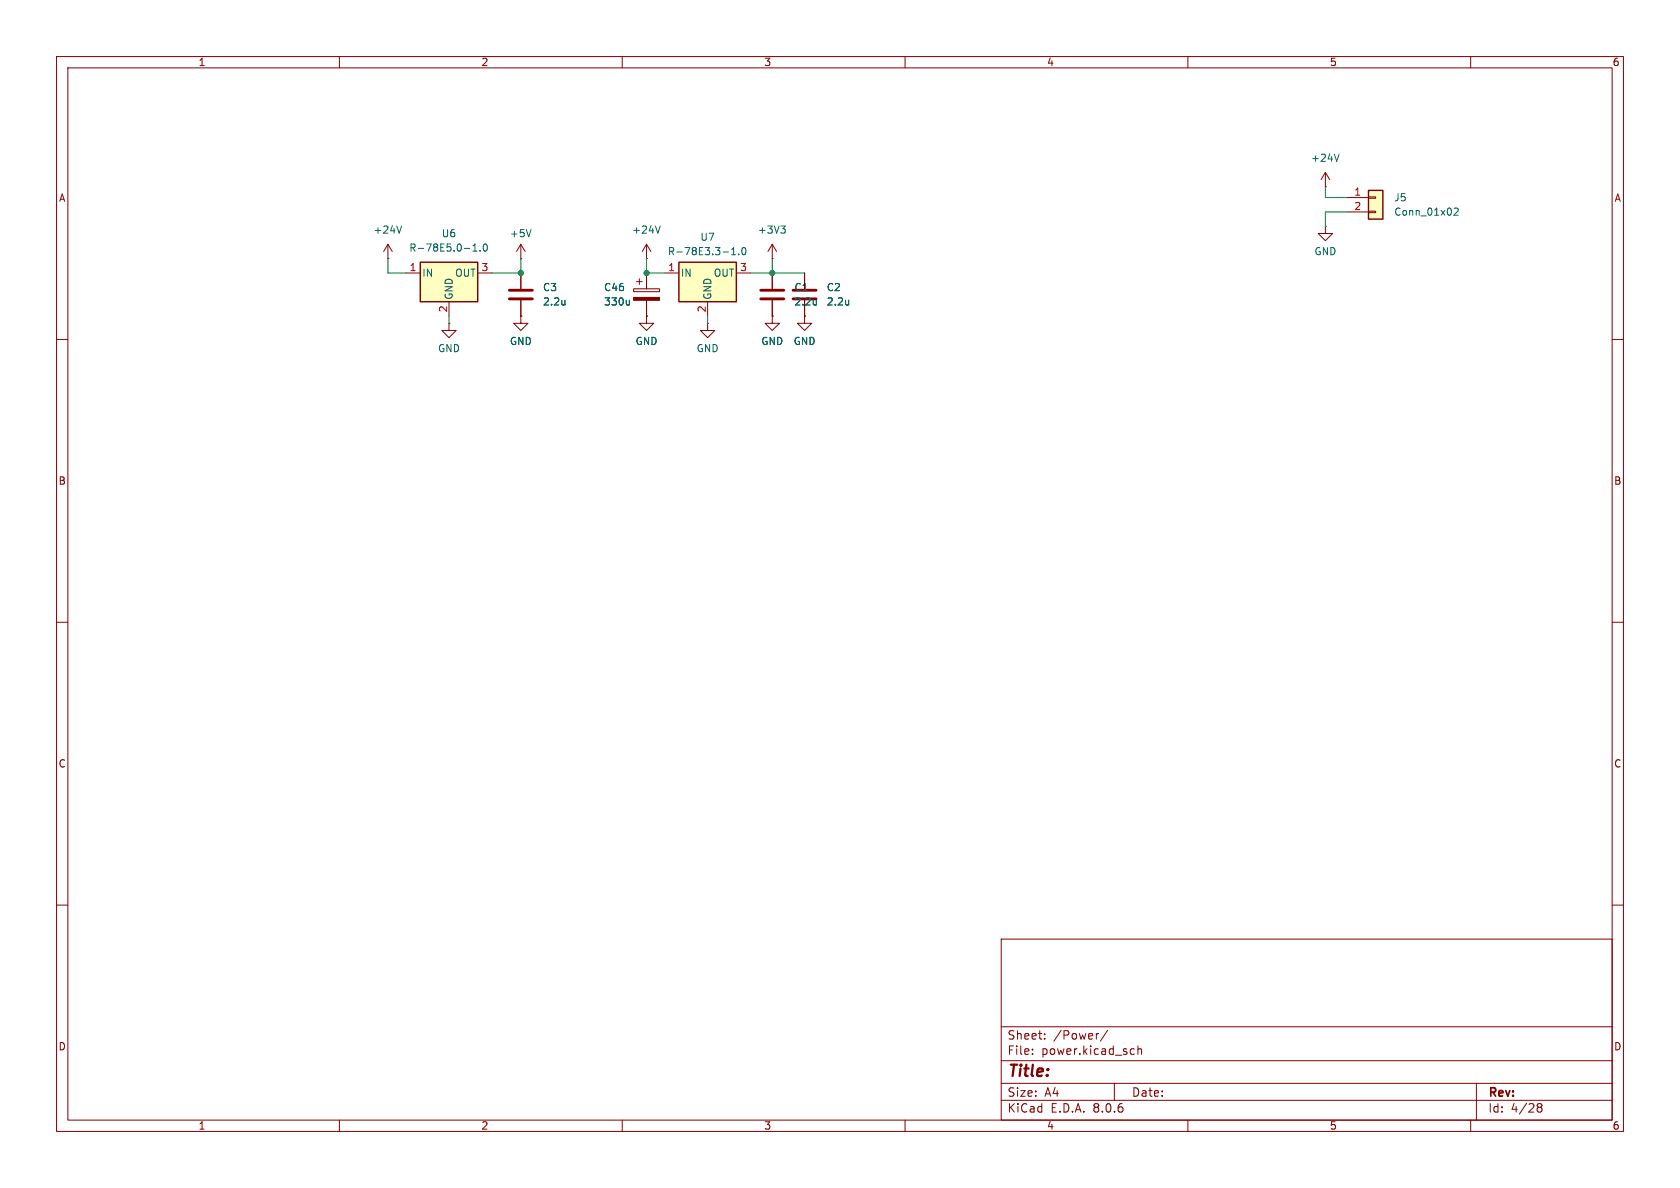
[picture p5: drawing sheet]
<svg xmlns="http://www.w3.org/2000/svg" width="297mm" height="210mm" viewBox="0 0 297 210" stroke-linecap="round" stroke-linejoin="round" font-family="sans-serif">
<g fill="none" stroke="#840000" stroke-width=".18">
<path d="M10 10h277v190h-277zM12 12h273v186h-273zM60 10v2M110 10v2M160 10v2M210 10v2M260 10v2M10 60h2M112 51.1h4.6v.5h-4.6zM112.5 49.8h1M113 49.3v1M114.3 48.3v2.8"/>
<path d="M114.3 53.1v2.8M136.5 45.7h.1M136.5 43.2l-.7 1.3M136.5 43.2v2.5M136.5 48.3v2.8M136.5 53.1v2.8M136.5 43.2l.8 1.3M142.2 55.9v1.3h1.3l-1.3 1.2-1.2-1.2h1.2M142.2 55.9h.1M142.2 48.3v2.8M142.2 53.1v2.8M234.3 40v1.3h1.3l-1.3 1.2-1.3-1.2h1.3"/>
<path d="M234.3 40h.1M285 60h2M10 110h2M285 110h2M10 160h2M285 160h2M177 166h108v32h-108zM60 198v2M110 198v2M160 198v2M177 194.5h108M177 191.5h108"/>
<path d="M177 187.5h108M177 181.5h108M182.5 186.3v.1M182.5 185.5v.1M184.7 183.6v.1M184.7 182.8v.1M194.2 182.7l-.2 .1M195.8 182.1l-1.3 2M197 191.5v3M200.1 185.4l.4 .1M200.5 186.3l-.4 .1M201.2 185.5l.2-.1 .3 .1 .1 .9"/>
<path d="M201.2 184.9v1.5M210 198v2M260 198v2M261 191.5v6.5M271.7 195.5l.3 .2M271.7 195.4l.3-.3 .5 .1 .1 .3-.3 .2M272 195.7h.3M272 195.7l-.3 .3M272.3 195.7l.3 .3-.1 .5-.5 .1-.3-.3"/>
</g>
<path d="M112 52.6h4.6v.5h-4.6z" fill="#840000" stroke="#840000" stroke-width=".18"/>
<path d="M138 39.9h.8l-.4 .5M111.3 53.1v.8M111.3 53.8l-.2 .1M138.6 40.4l.2 .3v.3l-.2 .2M144.3 53.1v.8M144.3 53.8v.1M150 53.1v.8M150 53.8v.1" fill="none" stroke="#006464" stroke-width=".18"/>
<path d="M134.5 52.8h4.1M134.5 51.3h4.1M140.2 52.8h4.1M140.2 51.3h4.1" fill="none" stroke="#840000" stroke-width=".51"/>
<path d="M241.9 33.7h2.6v5h-2.6z" fill="#ffffc2"/>
<g fill="none" stroke="#840000" stroke-width=".18">
<path d="M234.3 33h.1M234.3 30.5l-.7 1.3M234.3 30.5v2.5M234.3 30.5l.8 1.3M238.1 34.9h3.8M238.1 37.5h3.8M241.9 37.3h1.3v.3h-1.3zM241.9 34.8h1.3v.3h-1.3zM68.6 45.7h.1M68.6 43.2l-.8 1.3M68.6 43.2v2.5M68.6 43.2l.7 1.3"/>
<path d="M79.4 57.2v1.2h1.2l-1.2 1.3-1.3-1.3h1.3M79.4 57.2h.1M114.3 55.9v1.3h1.3l-1.3 1.2-1.3-1.2h1.3M114.3 55.9h.1"/>
</g>
<path d="M241.9 33.7h2.6v5h-2.6z" fill="none" stroke="#840000" stroke-width=".25"/>
<path d="M71 39.9l-.4 1.3M236.7 27.2l-.4 1.3M257.1 36.9l.5-.1 .2 .3-.8 .9h.8" fill="none" stroke="#006464" stroke-width=".18"/>
<path d="M74.3 46.4h10.2v6.9h-10.2z" fill="#ffffc2"/>
<path d="M74.3 46.4h10.2v6.9h-10.2z" fill="none" stroke="#840000" stroke-width=".25"/>
<path d="M71.8 48.3h2.5M79.4 53.3v2.6M84.5 48.3h2.5" fill="none" stroke="#840000" stroke-width=".18"/>
<path d="M83.6 44.4h.7M83.6 43.5l.4-.4v1.3M84.9 44.3v.1M85.5 43.2l.2-.1a.68 .68 0 0 1 .5 .7 .68 .68 0 0 1-.5 .6l-.2-.1-.1-.4z" fill="none" stroke="#006464" stroke-width=".18"/>
<path d="M120 46.4h10.2v6.9h-10.2z" fill="#ffffc2"/>
<path d="M120 46.4h10.2v6.9h-10.2z" fill="none" stroke="#840000" stroke-width=".25"/>
<g fill="none" stroke="#840000" stroke-width=".18">
<path d="M92.1 45.7h.1M92.1 55.9v1.3h1.2l-1.2 1.2-1.3-1.2h1.3M92.1 55.9h.1M92.1 43.2v2.5M92.1 48.3v2.8M92.1 53.1v2.8M92.1 43.2l-.8 1.3M92.1 43.2l.7 1.3M114.3 45.7h.1M114.3 55.9h.1M114.3 43.2l-.8 1.3M114.3 43.2v2.5"/>
<path d="M114.3 48.3v2.8M114.3 53.1v2.8M114.3 43.2l.8 1.3M117.5 48.3h2.5M125.1 57.2v1.2h1.3l-1.3 1.3-1.3-1.3h1.3M125.1 57.2h.1M125.1 53.3v2.6M130.2 48.3h2.5M136.5 55.9v1.3h1.3l-1.3 1.2-1.2-1.2h1.2M136.5 55.9h.1M136.5 48.3v2.8M136.5 53.1v2.8"/>
<path d="M142.2 55.9h.1M142.2 48.3v2.8M142.2 53.1v2.8"/>
</g>
<g fill="none" stroke="#006464" stroke-width=".18">
<path d="M116.7 39.9l-.4 1.3M93.9 40.6l-.4 1.3M99.9 53.1v.8M99.9 53.8l-.1 .1M111.3 53.1v.8M111.3 53.8l-.2 .1M129.3 45h.8M129.3 44.1l.4-.3v1.2M130.6 44.9v.1M131.3 43.9l.1-.1a.68 .68 0 0 1 .5 .6 .68 .68 0 0 1-.5 .6l-.1-.1-.2-.4zM144.3 53.1v.8M144.3 53.8v.1"/>
<path d="M150 53.1v.8M150 53.8v.1"/>
</g>
<path d="M90 52.8h4.1M90 51.3h4.1" fill="none" stroke="#840000" stroke-width=".51"/>
<path d="M234.3 33v1.9h3.8M238.1 37.5h-3.8v2.5M68.6 45.7v2.6h3.2M79.4 55.9v1.3M92.1 45.7v2.6h-5.1M114.3 45.7v2.6h3.2M125.1 55.9v1.3M132.7 48.3h9.5M136.5 45.7v2.6" fill="none" stroke="#009600" stroke-width=".18"/>
<g fill="#009600" stroke="#009600" stroke-width=".18">
<circle cx="114.3" cy="48.3" r=".46"/>
<circle cx="136.5" cy="48.3" r=".46"/>
<circle cx="92.1" cy="48.3" r=".46"/>
</g>
<text font-size="2.8" fill="#840000" x="178" y="190.9">Title:</text>
<g font-size="2.1" fill="#840000">
<text x="178" y="184">Sheet:</text>
<text x="186.2" y="184">/Power/</text>
<text x="178" y="186.7">File:</text>
<text x="184.1" y="186.7">power.kicad_sch</text>
<text x="178" y="196.9">KiCad</text>
<text x="178" y="194.1">Size:</text>
<text x="184.7" y="194.1">A4</text>
<text x="185.7" y="196.9">E.D.A.</text>
<text x="193.3" y="196.9">8.0.6</text>
<text x="200" y="194.1">Date:</text>
<text x="263" y="194.3">Rev:</text>
<text x="263" y="196.9">Id:</text>
<text x="267.1" y="196.9">4/28</text>
</g>
<g font-size="1.8" fill="#840000">
<text x="35" y="11.9">1</text>
<text x="85" y="11.9">2</text>
<text x="135" y="11.9">3</text>
<text x="185" y="11.9">4</text>
<text x="235" y="11.9">5</text>
<text x="285" y="11.9">6</text>
<text x="10.3" y="35.9">A</text>
<text x="285.3" y="35.9">A</text>
<text x="10.3" y="85.9">B</text>
<text x="285.3" y="85.9">B</text>
<text x="10.3" y="135.9">C</text>
<text x="285.3" y="135.9">C</text>
<text x="10.3" y="185.9">D</text>
<text x="285.3" y="185.9">D</text>
<text x="35" y="199.9">1</text>
<text x="85" y="199.9">2</text>
<text x="135" y="199.9">3</text>
<text x="185" y="199.9">4</text>
<text x="235" y="199.9">5</text>
<text x="285" y="199.9">6</text>
</g>
<g font-size="1.8" fill="#006464">
<text x="231.7" y="28.8">+24V</text>
<text x="246.4" y="35.8">J5</text>
<text x="65.9" y="41.5">+24V</text>
<text x="111.7" y="41.5">+24V</text>
<text x="133.9" y="41.5">+3V3</text>
<text x="246.4" y="38.3">Conn_01x02</text>
<text x="72.3" y="44.7">R-78E5.0-1.0</text>
<text x="78" y="42.1">U6</text>
<text x="90" y="42.1">+5V</text>
<text x="118" y="45.3">R-78E3.3-1.0</text>
<text x="123.7" y="42.8">U7</text>
<text x="232.3" y="45.3">GND</text>
<text x="74.5" y="49.1">IN</text>
<text x="80.2" y="53.1" transform="rotate(-90 80.2 53.1)">GND</text>
<text x="80.4" y="49.1">OUT</text>
<text x="95.9" y="51.7">C3</text>
<text x="106.7" y="51.7">C46</text>
<text x="120.3" y="49.1">IN</text>
<text x="126" y="53.1" transform="rotate(-90 126 53.1)">GND</text>
<text x="126.1" y="49.1">OUT</text>
<text x="140.3" y="51.7">C1</text>
<text x="146.1" y="51.7">C2</text>
<text x="95.9" y="54.2">2.2u</text>
<text x="106.7" y="54.2">330u</text>
<text x="140.3" y="54.2">2.2u</text>
<text x="146.1" y="54.2">2.2u</text>
<text x="77.3" y="62.5">GND</text>
<text x="90" y="61.2">GND</text>
<text x="112.3" y="61.2">GND</text>
<text x="123.1" y="62.5">GND</text>
<text x="134.5" y="61.2">GND</text>
<text x="140.2" y="61.2">GND</text>
</g>
<g font-size="1.8" fill="#a90000">
<text x="239.3" y="34.7">1</text>
<text x="239.3" y="37.2">2</text>
<text x="72.3" y="48">1</text>
<text x="85" y="48">3</text>
<text x="118" y="48">1</text>
<text x="130.7" y="48">3</text>
<text x="79.1" y="55.3" transform="rotate(-90 79.1 55.3)">2</text>
<text x="124.8" y="55.3" transform="rotate(-90 124.8 55.3)">2</text>
</g>
</svg>
